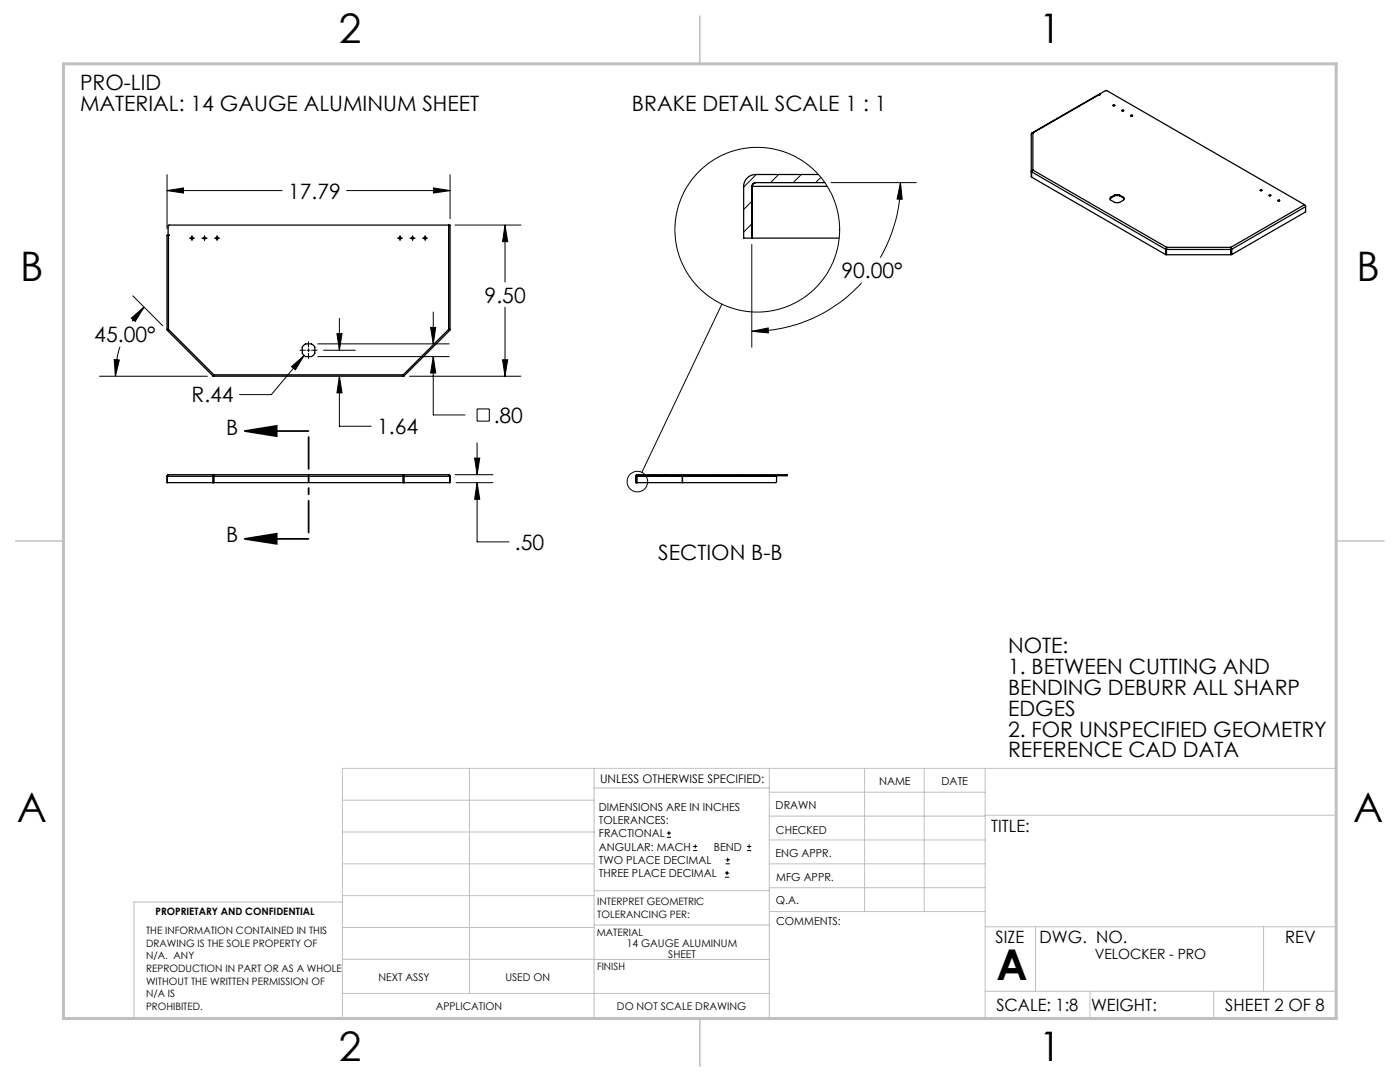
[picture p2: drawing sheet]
<svg xmlns="http://www.w3.org/2000/svg" width="279mm" height="216mm" viewBox="0 0 279 216" stroke-linecap="round" stroke-linejoin="round" font-family="sans-serif">
<g fill="none" stroke="#000" stroke-width=".2">
<path d="M33.3 34.9v10.8M33.3 38h23M33.3 38l3.3-.5v1zM69.2 38h20.6M86.5 37.5l3.3 .5-3.3 .5zM89.8 34.9v8.7M150.9 34.8l-2.5 2.5M155.4 34.8l-1.6 1.6M159.9 34.8l-1.6 1.6M163.8 35.4l-1 1M165.9 36.4h17M179.7 36.4l.4 3.4-1.1-.1z"/>
<path d="M179.7 36.4a29.7 29.7 0 0 1-4 15M26.5 59l6 6M37.8 47.5h1M38.3 47v1M40.3 47.5h1M40.8 47v1M42.8 47.5h1.1M43.3 47v1M79.3 47.5h1.1M79.8 47v1M81.8 47.5h1.1M82.3 47v1"/>
<path d="M84.3 47.5h1M84.8 47v1M90.8 44.9h13.2M100.8 44.9v11.4M100.8 44.9l.5 3.3h-1zM150 40.2l-1.6 1.6M150 44.7l-1.6 1.6M150 48.8v20.5M171.9 56.4a29.4 29.4 0 0 1-21.9 9.7M19.9 75.1h21.5M22.8 71.8h1l-.8 3.3zM24 69.2a19.1 19.1 0 0 0-1 5.9"/>
<path d="M26.2 63.5l2.6-2.2-1.8 2.8zM28.8 61.3l-1.3 1.4-1.1 1.4M58.2 73.2l2.5-2.3-1.8 2.9zM59.9 69.9h1M60.7 70.9l-6.5 7.8h-6.4M61.2 69.9h.7M61.6 68.2v1.1M61.6 69.6v.6M61.6 70.5v1.1M62.2 69.9h1.1M63.4 71.2h26.2M63.4 68.6h26.2"/>
<path d="M64.6 69.9h6.3M67.2 66.6h1.1l-.6 3.3zM67.7 75.1v10h6.4M67.7 63.5v6.4M67.7 75.1l.6 3.3h-1.1zM81.7 75.1h22.3M85.9 65.3h1.1l-.5 3.3zM86.5 71.2v11.6h6.3M86.5 62.3v6.3M86.5 71.2l.5 3.2h-1.1zM100.3 71.8h1l-.5 3.3zM100.8 61.3v13.8"/>
<path d="M144.1 60.7l-16 33.6M150 66.1l3.3-.7 .1 1zM90.8 94.7h7.6M91 96.3h7.4M94.7 91.4h1l-.5 3.3zM95.2 88.4v6.3M95.2 96.3v11.8h6.4M95.2 96.3l.5 3.3h-1zM95.2 81.6h2.4v2.4h-2.4zM130 94.7l-.2 .2M134.5 94.7l-.2 .2M139 94.7l-.3 .2"/>
<path d="M143.4 94.7l-.1 .2M148 94.7l-.3 .2M152.4 94.7l-.2 .2M156.9 94.7l-.2 .2M133.1 167.1h.8M133.1 166.2h.8M133.5 165.8v.9M138.3 169.7h.8M138.3 168.9h.8M138.7 168.5v.8M144.7 175h.8M144.7 174.2h.8"/>
<path d="M144.8 172.4h.9M144.8 171.6h.9M145.1 173.8v.8M145.2 171.1v.9M149.1 169.7h.8M149.1 168.9h.8M149.5 168.5v.8"/>
<circle cx="151.1" cy="45.8" r="16.4"/>
<circle cx="127.2" cy="96.1" r="2.05"/>
</g>
<path d="M48.9 86l6.3-1v2zM48.9 86h12.7M48.9 107.5l6.3-1v2zM48.9 107.5h12.7" fill="none" stroke="#000" stroke-width=".35"/>
<path d="M61.6 86v21.5" fill="none" stroke="#000" stroke-width=".35" stroke-dasharray="6.3 1.3 1.3 1.3 1.3 1.3" stroke-dashoffset="-1.2"/>
<g fill="none" stroke="#c0c0c0" stroke-width=".2">
<path d="M68.3 159.7h50.3M93.7 153.3v44.9M118.6 153.3v49.9M118.6 157.2h34.9M153.5 153.3v49.9M153.5 158.1h43.1M172.5 153.3v28.6M184.4 153.3v28.6M196.6 153.3v49.9M68.3 180h-41.6v23.2h240v-49.9h-198.4v49.9M68.3 178.7h50.3M68.3 172.4h50.3"/>
<path d="M68.3 166h50.3M118.6 177.7h35M153.5 167.6h43.1M153.5 162.8h43.1M153.5 172.4h43.1M153.5 177.1h43.1M196.6 162.7h70.1M68.3 198.2h85.2M68.3 191.4l85.2 .1M68.3 185.1h50.3M118.6 184.6h35M153.6 181.9h43"/>
<path d="M196.6 197.8h70.1M196.6 184.9h70.1M206.7 184.9v12.9M217.5 197.8v5.4M242.2 197.8v5.4M252.2 184.9v12.9"/>
</g>
<path d="M139.7 3.2v9.5M3.1 107.9h9.6M266.7 107.9h9.5M139.7 203.2v9.6" fill="none" stroke="#c0c0c0" stroke-width=".3"/>
<path d="M12.7 12.7h254v190.5h-254z" fill="none" stroke="#c0c0c0" stroke-width=".6"/>
<g fill="#000">
<path d="M48.9 86l6.3-1v2zM48.9 107.5l6.3-1v2z"/>
<path d="M94.7 91.4h1l-.5 3.3zM95.2 96.3l.5 3.3h-1zM33.3 38l3.3-.5v1zM86.5 37.5l3.3 .5-3.3 .5zM100.3 71.8h1l-.5 3.3zM100.8 44.9l.5 3.3h-1zM26.2 63.5l2.6-2.2-1.8 2.8zM22.8 71.8h1l-.8 3.3zM67.2 66.6h1.1l-.6 3.3zM67.7 75.1l.6 3.3h-1.1zM58.2 73.2l.7 .6 1.8-2.9zM86.5 71.2l.5 3.2h-1.1zM85.9 65.3h1.1l-.5 3.3zM150 66.1l3.3-.7 .1 1zM179.7 36.4l.4 3.4-1.1-.1z"/>
</g>
<g fill="none" stroke="#000" stroke-width=".25">
<path d="M219.4 18.8l1.5-.7 39.5 22.8M219.4 18.9l-13.4 7.6M219.4 18.9l-13.3 7.6M219.4 18.8l.1 .1h-.1M219.4 18.8v.1M150 37.2v10.3M150 37.2h15.1M150.8 36.4a.73 .73 0 0 0-.8 .8M150.8 36.4a.73 .73 0 0 0-.7 .8v10.3M150.8 36.4h13.8M163.3 34.8h-12.5a2.41 2.41 0 0 0-2.4 2.4v10.3h19.1M205.9 34.3l26.7 15.4"/>
<path d="M205.9 34.3v1l26.7 15.5M206.1 33.9l-.2 .4M206.1 33.9l-.3 .2 .1 .1M206.1 26.5l-.3 .3 .1 8.4M206.1 26.5l-.2 .1M206.1 33.9l26.7 15.5M206.1 26.5v7.4M221.7 39.4l-.2 .2 .2 .3 .8 .5 .4 .1 .5-.1 .8-.5 .1-.2-.1-.3M221.7 39.5l-.2 .2M221.7 39.4v.1M222.2 21.1h.3M222.5 38.9h.9"/>
<path d="M222.5 39.1h.9M222.5 38.9l-.8 .5M222.5 38.9v.2M222.5 39.1l-.8 .4M223.4 38.9l.8 .5M223.4 38.9v.2M223.4 39.1l.8 .4M223.9 22.1h.3M224.2 39.5l.1 .2M224.2 39.4v.1M225.7 23.1h.3M251.5 38v-.1a.16 .16 0 0 1 .2-.1 .16 .16 0 0 1 .1 .2z"/>
<path d="M251.5 38h.3M253.3 38.9a.16 .16 0 0 1 .2-.1 .16 .16 0 0 1 .1 .3 .16 .16 0 0 1-.2 0 .16 .16 0 0 1-.1-.2zM253.3 39.1h.3M255 40l.1-.1a.16 .16 0 0 1 .2 0 .16 .16 0 0 1 0 .2h-.2zM33.6 47h-.3v18.8M33.6 47v18.7M89.5 44.9h.3v20.9M89.5 44.9h-55.8l-.2 .1v1.9l.2 .1h-.1M89.5 44.9v20.8M232.6 49.7v1.1M232.8 49.6l-.2 .1M232.8 49.6v1.1l-.2 .1"/>
<path d="M232.8 49.7v1.1h12.8v-1.1M232.8 49.4v.4h12.8v-.4M232.8 49.4l-.2 .3M232.8 49.5v.1M232.8 49.4h12.8M245.6 49.4l.2 .3M245.6 49.5l.1 .1M245.7 49.6l.1 .1M245.7 49.6v1.1l.1 .1M245.8 49.7v1.1M255.1 40.1h.2M260.4 40.9l.2 .3"/>
<path d="M260.4 40.9l-14.8 8.5M260.6 41.2v1l-.2 .2-14.6 8.4M260.6 41.2l-14.8 8.5M33.3 65.8h.2M33.4 65.9l9.1 9.1M33.5 65.8l-.1 .1M33.6 65.7l-.3 .1M33.6 65.7l-.2 .2M33.6 65.7l9.1 9.1M42.7 74.9v.2M42.7 74.9l-.2 .1M42.7 75.1h37.8"/>
<path d="M42.7 74.8l-.2 .2M42.7 74.8v.3M42.7 74.8h37.8M60.5 69l.5-.4h1.2l.3 .2 .3 .5v1.1l-.1 .4-.5 .4h-1.2l-.3-.3-.4-.5v-1.1zM80.5 74.8l.1 .2M80.5 74.8v.3M80.5 74.9v.2M80.5 74.9l.1 .1M89.5 65.7l.3 .1M89.5 65.7l.2 .2M89.5 65.7l-9 9.1M89.6 65.8l.1 .1"/>
<path d="M89.6 65.8h.2M89.7 65.9l-9.1 9.1M33.3 95l.3-.3-.2 .2v1.4M33.3 95v1.3h56.5v-1.3M33.3 95h56.5M42.7 95v-.3l-.2 .3v1.3M42.7 95v1.3M42.7 94.9v.1M80.5 96.3v-1.6l.1 .2v1.4M80.5 94.9v1.4M89.5 94.7l.2 .3v1.3M89.5 94.7l.3 .3"/>
<path d="M89.5 94.7l-56 .1M127.1 95h.1M127.1 96.3h.1M127.1 95h27.9M127.1 95v1.3M127.2 94.9l-.1 .1M127.2 94.9h3.6M130.8 94.7l-3.8 .1-.1 .2v1.3h27.9l.2-.1v-1.2M130.8 94.9h.7M130.8 94.7h.7M130.8 94.7v.2M131.5 94.7h1.1"/>
<path d="M131.5 94.9h1.1M131.5 94.7v.2M132.6 94.9h.7M132.6 94.7h.7M132.6 94.7v.2M133.3 94.7h23.8v.2h-23.8M133.3 94.7v.2M136.2 94.9v1.4M136.2 94.9v.1M155 94.9v.1"/>
<circle cx="222.3" cy="21" r=".16"/>
<circle cx="224.1" cy="22.1" r=".16"/>
<circle cx="225.9" cy="23.1" r=".16"/>
<circle cx="38.3" cy="47.5" r=".21"/>
<circle cx="40.8" cy="47.5" r=".2"/>
<circle cx="43.3" cy="47.5" r=".2"/>
<circle cx="79.8" cy="47.5" r=".21"/>
<circle cx="82.3" cy="47.5" r=".21"/>
<circle cx="84.8" cy="47.5" r=".21"/>
</g>
<text font-size="8.5" x="198.9" y="195.5">A</text>
<g font-size="8.1">
<text x="67.6" y="8.5">2</text>
<text x="207.3" y="8.5">1</text>
<text x="4" y="56.2">B</text>
<text x="270.7" y="56.2">B</text>
<text x="3.3" y="164.1">A</text>
<text x="270" y="164.1">A</text>
<text x="67.6" y="211.7">2</text>
<text x="207.3" y="211.7">1</text>
</g>
<g font-size="4.2">
<text x="16" y="18">PRO-LID</text>
<text x="16" y="22.1">MATERIAL: 14 GAUGE ALUMINUM SHEET</text>
<text x="126.1" y="22.2">BRAKE DETAIL SCALE 1 : 1</text>
<text x="57.5" y="39.6">17.79</text>
<text x="167.9" y="55.5">90.00°</text>
<text x="96.7" y="60.4">9.50</text>
<text x="18.8" y="68.2">45.00°</text>
<text x="38.2" y="80.3">R.44</text>
<text x="45.1" y="86.7">B</text>
<text x="75.3" y="86.6">1.64</text>
<text x="98.5" y="84.3">.80</text>
<text x="45.1" y="108.2">B</text>
<text x="102.8" y="109.7">.50</text>
<text x="131.4" y="111.8">SECTION B-B</text>
<text x="201.2" y="130.3">NOTE:</text>
<text x="201.2" y="134.4">1. BETWEEN CUTTING AND</text>
<text x="201.2" y="138.6">BENDING DEBURR ALL SHARP</text>
<text x="201.2" y="142.8">EDGES</text>
<text x="201.2" y="147">2. FOR UNSPECIFIED GEOMETRY</text>
<text x="201.2" y="151.1">REFERENCE CAD DATA</text>
</g>
<g font-size="3.4">
<text x="197.8" y="166">TITLE:</text>
<text x="198.7" y="188.1">SIZE</text>
<text x="207.5" y="188.1">DWG. NO.</text>
<text x="256.5" y="188.2">REV</text>
<text x="198.8" y="201.7">SCALE: 1:8</text>
<text x="217.7" y="201.8">WEIGHT:</text>
<text x="244.5" y="201.7">SHEET 2 OF 8</text>
</g>
<text font-size="2.8" x="218.5" y="191.3">VELOCKER - PRO</text>
<text font-size="2.4" x="119.8" y="156.2">UNLESS OTHERWISE SPECIFIED:</text>
<g font-size="2.2">
<text x="119.5" y="161.8">DIMENSIONS ARE IN INCHES</text>
<text x="154.8" y="161.4">DRAWN</text>
<text x="175.4" y="156.6">NAME</text>
<text x="187.9" y="156.7">DATE</text>
<text x="119.5" y="164.4">TOLERANCES:</text>
<text x="119.5" y="167.1">FRACTIONAL</text>
<text x="154.9" y="166.3">CHECKED</text>
<text x="119.5" y="169.7">ANGULAR: MACH</text>
<text x="119.5" y="172.4">TWO PLACE DECIMAL</text>
<text x="142.5" y="169.7">BEND</text>
<text x="154.8" y="171">ENG APPR.</text>
<text x="119.5" y="175">THREE PLACE DECIMAL</text>
<text x="154.9" y="175.7">MFG APPR.</text>
<text x="154.9" y="180.4">Q.A.</text>
<text x="154.9" y="184.6">COMMENTS:</text>
</g>
<g font-size="2.1">
<text x="125.1" y="189">14 GAUGE ALUMINUM</text>
<text x="133.4" y="191.1">SHEET</text>
<text x="75.5" y="195.7">NEXT ASSY</text>
<text x="100.9" y="195.7">USED ON</text>
<text x="86.9" y="201.5">APPLICATION</text>
<text x="123.1" y="201.6">DO NOT SCALE DRAWING</text>
</g>
<g font-size="2">
<text x="31" y="182.6">PROPRIETARY AND CONFIDENTIAL</text>
<text x="119.2" y="180.6">INTERPRET GEOMETRIC</text>
<text x="119.2" y="183.1">TOLERANCING PER:</text>
<text x="29.2" y="186.4">THE INFORMATION CONTAINED IN THIS</text>
<text x="29.2" y="188.9">DRAWING IS THE SOLE PROPERTY OF</text>
<text x="29.2" y="191.4">N/A. ANY</text>
<text x="119.1" y="186.7">MATERIAL</text>
<text x="29.2" y="193.9">REPRODUCTION IN PART OR AS A WHOLE</text>
<text x="29.2" y="196.5">WITHOUT THE WRITTEN PERMISSION OF</text>
<text x="119.1" y="193.5">FINISH</text>
<text x="29.2" y="199">N/A IS</text>
<text x="29.2" y="201.5">PROHIBITED.</text>
</g>
</svg>
